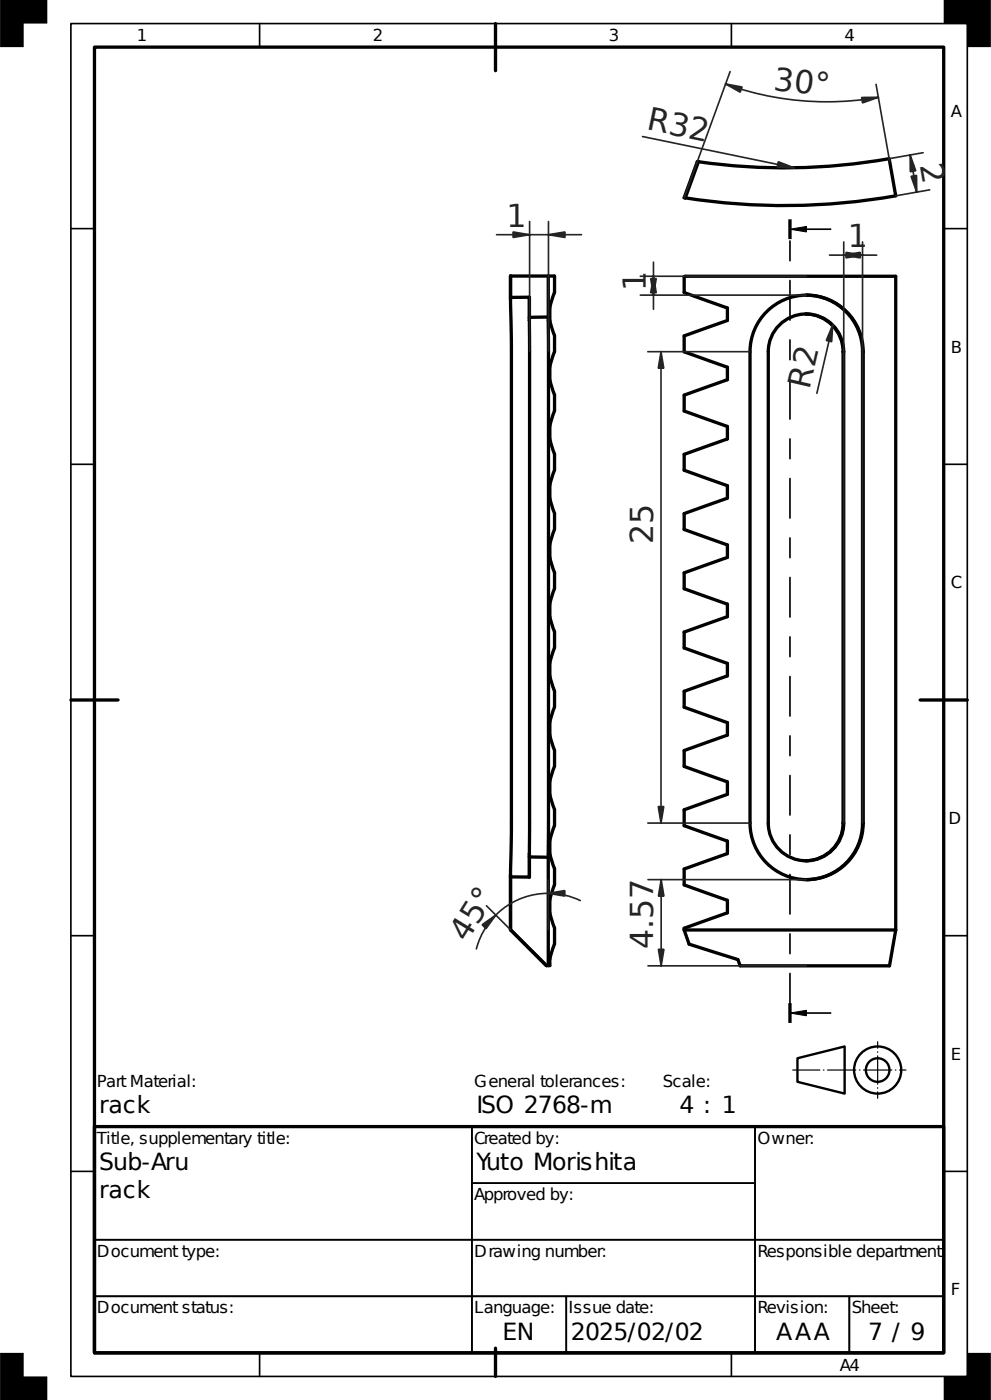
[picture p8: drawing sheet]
<svg xmlns="http://www.w3.org/2000/svg" width="262mm" height="370mm" viewBox="0 0 262 370" stroke-linecap="round" stroke-linejoin="round" font-family="sans-serif">
<g fill="none" stroke="#000" stroke-width=".87">
<path d="M25 12.5h224.3v345.1h-224.3zM130.9 6.2v12.5M184.5 42.7a159.5 159.5 0 0 0 50.4-.8l1.7 9.9a169.5 169.5 0 0 1-55.6 .5M184.5 42.7h-.3l-3.5 9.6h.3M184.5 42.7l-3.5 9.6M208.7 58.4v4.4M134.8 79.2l.3 13.7v125.4l-.3 12.9M134.8 79.2v-6.2h11.6l.1 4.3-1.3 4.1v3.2l1.3 4.1v4.2l-1.3 4.1v3.3l1.3 4.1v4.2l-1.3 4.1v3.3l1.3 4v4.2l-1.3 4.1v3.3l1.3 4.1v4.2l-1.3 4.1v3.3l1.3 4.1v4.2l-1.3 4v3.3l1.3 4.1v4.2l-1.3 4.1v3.3l1.3 4.1v4.2l-1.3 4.1v3.3l1.3 4v4.2l-1.3 4.1v3.3l1.3 4.1v4.2l-1.3 4.1v3.3l1.3 4v4.2l-1.3 4.1v3.3l1.3 4.1v4.2a14.2 14.2 0 0 0-1.3 5.7h-.9M139.8 78.6h-5v.6M139.8 78.6v6.2M139.8 78.6v5.3M144.8 73v10.8"/>
<path d="M213 78a14.9 14.9 0 0 1 14.8 15M139.8 84.8v140.9M139.8 83.9v.9M144.8 83.8l-5 .1M144.8 83.8v142.8M212.8 83a10 10 0 0 1 9.9 10M222.7 93v124.6M222.7 93h.2M222.9 93a10 10 0 0 0-10-10 10 10 0 0 0-10 10v124.6a10 10 0 0 0 10 9.9 10 10 0 0 0 10-9.9M222.9 93v124.6M227.8 93v124.6M227.8 93h.2"/>
<path d="M228 93a14.9 14.9 0 0 0-14.9-15 14.9 14.9 0 0 0-15 15v124.6a14.9 14.9 0 0 0 15 14.9 14.9 14.9 0 0 0 14.9-14.9M228 93v124.6M18.7 185h12.5M243 185h12.5M222.7 217.6a10 10 0 0 1-9.9 9.9M222.7 217.6h.2M227.8 217.6a14.9 14.9 0 0 1-14.8 14.9M227.8 217.6h.2M134.8 231.2v.6h5M134.8 231.2v14.6M139.8 225.7v6.1M139.8 225.7v.8"/>
<path d="M139.8 226.5l5 .1M139.8 226.5v5.3M144.8 226.6v28.6M134.8 245.8h.1M134.8 245.8l9.5 9.4M180.7 245.8v-.4l11.4-4.1v-3.3l-11.4-4.1v-4.2l11.4-4.1v-3.3l-11.4-4v-4.2l11.4-4.1v-3.3l-11.4-4.1v-4.2l11.4-4.1v-3.3l-11.4-4.1v-4.2l11.4-4v-3.3l-11.4-4.1v-4.2l11.4-4.1v-3.3l-11.4-4.1v-4.2l11.4-4.1v-3.3l-11.4-4v-4.2l11.4-4.1v-3.3l-11.4-4.1v-4.2l11.4-4.1v-3.3l-11.4-4.1v-4.2l11.4-4v-3.3l-11.4-4.1v-4.2l11.4-4.1v-3.3l-11.4-4.1v-4.2l.3-.1h55.6v172.8M180.7 245.8l1.3 3.8 12.9 4.1 .6 1.6h39.4l1.7-9.5M180.7 245.8h55.9M208.7 265.6v4.4M25 297.8h224.3v59.8h-224.3zM130.9 356.4v7.4"/>
</g>
<g fill="none" stroke="#000" stroke-width=".44">
<path d="M18.7 6.2h236.8v357.6h-236.8zM68.6 6.2v6.3M193.2 6.2v6.3M18.7 60.4h6.3M213 60.6h6.6M249.3 60.4h6.2M18.7 122.7h6.3M249.3 122.7h6.2M18.7 247.3h6.3M249.3 247.3h6.2M213 267.8h6.6M25 297.8h99.6v29.9h-99.6z"/>
<path d="M124.6 297.8h74.8v14.9h-74.8zM199.4 297.8h49.9v29.9h-49.9zM18.7 309.6h6.3M124.6 312.7h74.8v15h-74.8zM249.3 309.6h6.2M25 327.7h99.6v15h-99.6zM124.6 327.7h74.8v15h-74.8zM199.4 327.7h49.9v15h-49.9zM25 342.7h99.6v14.9h-99.6zM68.6 357.6v6.2M124.6 342.7h25v14.9h-25zM149.6 342.7h49.8v14.9h-49.8z"/>
<path d="M193.2 357.6v6.2M199.4 342.7h24.9v14.9h-24.9zM224.3 342.7h25v14.9h-25z"/>
</g>
<path d="M0 0h12.5v6.2h-6.2v6.3h-6.3zM249.3 0h12.4v12.5h-6.2v-6.3h-6.2zM0 357.6h6.3v6.2h6.2v6.3h-12.5zM249.3 363.8h6.2v-6.2h6.2v12.5h-12.4z" fill="#000"/>
<g fill="none" stroke="#000" stroke-width=".62">
<path d="M210.6 279.7l12.5-3.1v12.5l-12.5-3.1z"/>
<circle cx="231.8" cy="282.8" r="3.1"/>
<circle cx="231.8" cy="282.8" r="6.2"/>
</g>
<path d="M209.4 282.8h29.9" fill="none" stroke="#000" stroke-width=".31" stroke-dasharray="7.5 .9 .2 .9" stroke-dashoffset=".3"/>
<path d="M231.8 290.3v-14.9" fill="none" stroke="#000" stroke-width=".31" stroke-dasharray="7.5 .9 .2 .9" stroke-dashoffset="5.8"/>
<path d="M208.7 267.8v-207.2" fill="none" stroke="#000" stroke-width=".44" stroke-dasharray="10.5 5.2 5.2 5.2"/>
<path d="M208.7 60.6l4.3-.7v1.4zM208.7 267.8l4.3-.7v1.4z" fill="#000" stroke="#000" stroke-width=".26"/>
<g fill="none" stroke="#212529" stroke-width=".44">
<path d="M192.9 18.9l-12.2 33.4M169.7 36.1l40 8.2M191.6 22.2a78.7 78.7 0 0 0 40.4 3.5M231.4 22.3l3.6 20.4M139.9 58.6v34.3M144.9 58.6v34.3M240.4 41l1.7 9.8M243.8 40.4l-8.9 1.5M245.6 50.2l-9 1.6M131.2 62h22.4M169.1 78h43.9M169.1 73h43.9"/>
<path d="M172.6 69.3v12.4M219.1 67.4h12.5M222.9 63.9v153.7M227.8 63.9v153.7M171.1 93h27M174.6 93v124.6M219.9 85.9l-4.1 18.1M171.1 217.6h27M128.5 239.4l6.3 6.4M144.8 232.6v13.2M153.3 238a19.6 19.6 0 0 0-27.5 12.8M171.1 232.5h41.9"/>
<path d="M174.6 232.5v22.8M171.1 255.3h41.9"/>
</g>
<g fill="#212529" stroke="#212529" stroke-width=".44">
<path d="M219.9 85.9l-.2 4.4-1.4-.3z"/>
<path d="M222.9 67.4l4.3-.7v1.5z"/>
<path d="M223.5 66.7l4.3 .7-4.3 .8z"/>
<path d="M174.6 93l.7 4.3h-1.4z"/>
<path d="M173.9 213.2h1.4l-.7 4.4z"/>
<path d="M171.9 73.6h1.4l-.7 4.4z"/>
<path d="M172.6 73l.7 4.4h-1.4z"/>
<path d="M174.6 232.5l.8 4.4h-1.5z"/>
<path d="M173.9 250.9h1.5l-.8 4.4z"/>
<path d="M205.6 42.8l4.1 1.5-4.4-.1z"/>
<path d="M191.7 22.2l4.3 .8-.5 1.4z"/>
<path d="M227.6 25.8l4.4-.1-4.2 1.5z"/>
<path d="M240.4 41l1.5 4.1-1.5 .3z"/>
<path d="M240.7 46.6l1.4-.2v4.4z"/>
<path d="M127.4 244.4l3.6-2.5-2.6 3.6z"/>
<path d="M144.8 236.1l4.4-.7v1.5z"/>
<path d="M135.5 61.3l4.4 .7-4.4 .8z"/>
<path d="M144.9 62l4.3-.7v1.5z"/>
</g>
<path d="M134.8 73h10v10.8l-5 .1v-5.3h-5zM139.8 226.5l5 .1v28.6h-.5l-9.5-9.4v-14h5z" fill="none" stroke="#000" stroke-width=".26"/>
<g font-size="8.3" fill="#212529">
<text x="204.2" y="23.7" transform="rotate(7 204.2 23.7)">30°</text>
<text x="170.6" y="34.1" transform="rotate(12 170.6 34.1)">R32</text>
<text x="243" y="43.6" transform="rotate(80 243 43.6)">2</text>
<text x="133.8" y="60">1</text>
<text x="223.9" y="65.4">1</text>
<text x="170.5" y="77" transform="rotate(-90 170.5 77)">1</text>
<text x="213.9" y="103.1" transform="rotate(-77 213.9 103.1)">R2</text>
<text x="172.5" y="143.8" transform="rotate(-90 172.5 143.8)">25</text>
<text x="123.3" y="249.3" transform="rotate(-58 123.3 249.3)">45°</text>
<text x="172.6" y="250.9" transform="rotate(-90 172.6 250.9)">4.57</text>
</g>
<g font-size="6.2">
<text x="26.2" y="294.3">rack</text>
<text x="125.9" y="294.3">ISO 2768-m</text>
<text x="179.5" y="294.3">4 : 1</text>
<text x="26.2" y="309.3">Sub-Aru</text>
<text x="125.9" y="309.3">Yuto Morishita</text>
<text x="26.2" y="316.7">rack</text>
<text x="132.8" y="354.1">EN</text>
<text x="150.8" y="354.1">2025/02/02</text>
<text x="205" y="354.1">AAA</text>
<text x="229.3" y="354.1">7 / 9</text>
</g>
<g font-size="4.4">
<text x="36.2" y="11">1</text>
<text x="98.5" y="11">2</text>
<text x="160.8" y="11">3</text>
<text x="223.1" y="11">4</text>
<text x="251.1" y="30.9">A</text>
<text x="251.1" y="93.2">B</text>
<text x="251.1" y="155.5">C</text>
<text x="250.5" y="217.8">D</text>
<text x="251.1" y="280.1">E</text>
<text x="25.6" y="287.3">Part Material:</text>
<text x="125.3" y="287.3">General tolerances:</text>
<text x="175.1" y="287.3">Scale:</text>
<text x="25.6" y="302.3">Title, supplementary title:</text>
<text x="125.3" y="302.3">Created by:</text>
<text x="200" y="302.3">Owner:</text>
<text x="125.3" y="317.2">Approved by:</text>
<text x="25.6" y="332.2">Document type:</text>
<text x="125.3" y="332.2">Drawing number:</text>
<text x="200" y="332.2">Responsible department:</text>
<text x="25.6" y="347.1">Document status:</text>
<text x="125.3" y="347.1">Language:</text>
<text x="150.2" y="347.1">Issue date:</text>
<text x="200" y="347.1">Revision:</text>
<text x="225" y="347.1">Sheet:</text>
<text x="251.1" y="342.4">F</text>
<text x="221.9" y="362.3">A4</text>
</g>
</svg>
